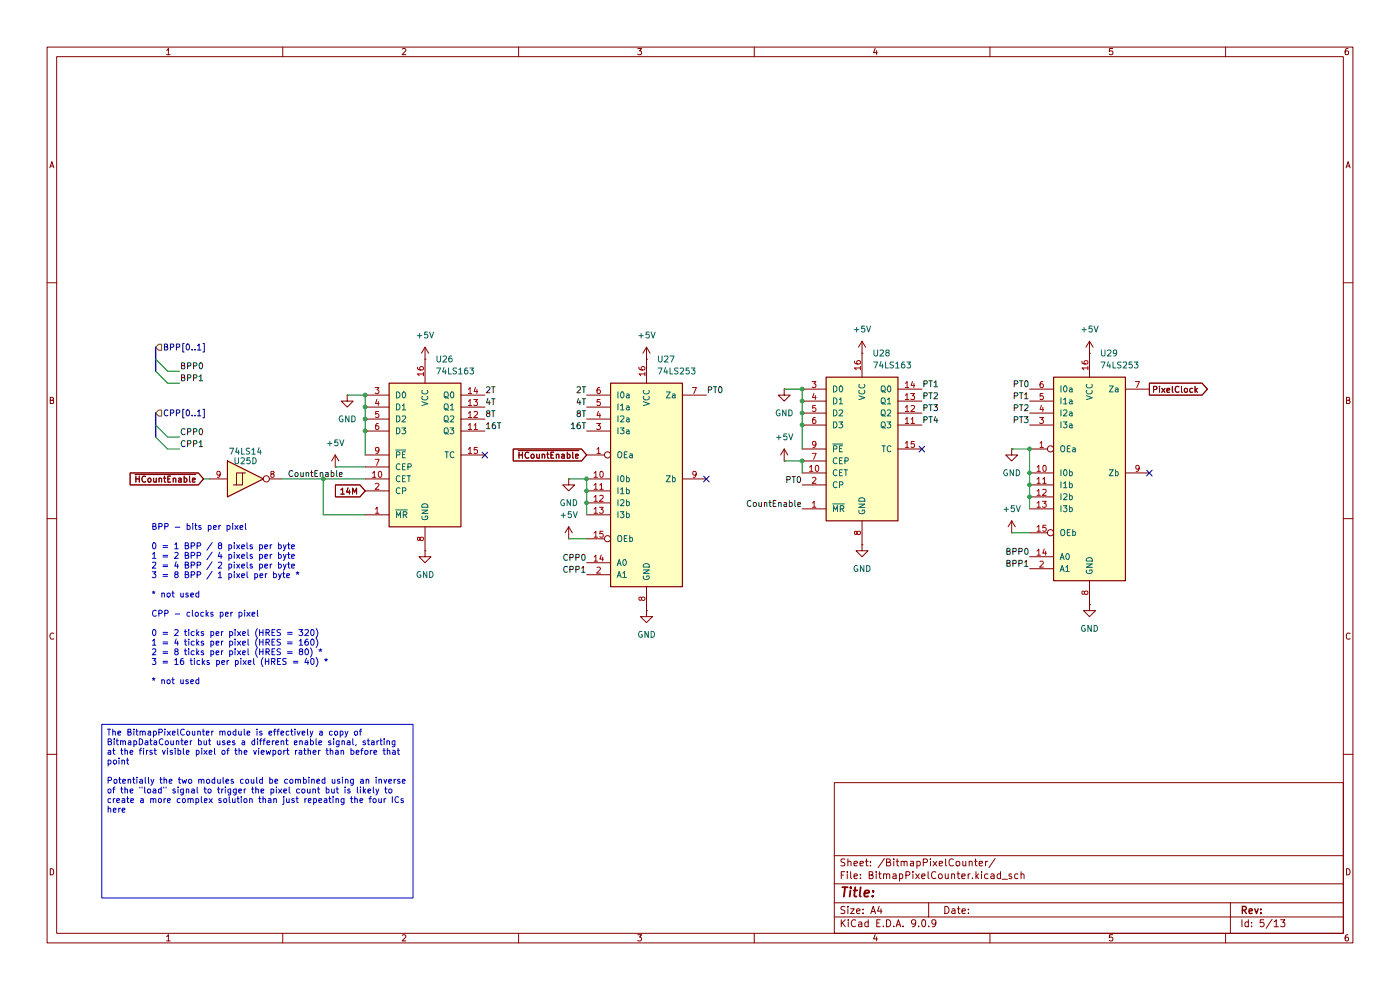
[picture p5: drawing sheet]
(kicad_sch
 (version 20250114)
 (generator "eeschema")
 (generator_version "9.0")
 (paper "A4")
 (lib_symbols
  (symbol "74xx:74LS14"
   (pin_names
    (offset 1.016)) (exclude_from_sim no) (in_bom yes) (on_board yes)
   (property "Reference" "U" (at 0 1.27 0) (effects (font (size 1.27 1.27))))
   (property "Value" "74LS14" (at 0 -1.27 0) (effects (font (size 1.27 1.27))))
   (property "Footprint" "" (at 0 0 0) (effects (font (size 1.27 1.27)) (hide yes)))
   (property "Datasheet" "http://www.ti.com/lit/gpn/sn74LS14" (at 0 0 0) (effects (font (size 1.27 1.27)) (hide yes)))
   (property "Description" "Hex inverter schmitt trigger" (at 0 0 0) (effects (font (size 1.27 1.27)) (hide yes)))
   (property "ki_locked" "" (at 0 0 0) (effects (font (size 1.27 1.27))))
   (symbol "74LS14_1_0"
    (polyline (pts (xy -3.81 3.81) (xy -3.81 -3.81) (xy 3.81 0) (xy -3.81 3.81)) (stroke (width 0.254) (type default)) (fill (type background)))
    (pin input line (at -7.62 0 0) (length 3.81) (name "~" (effects (font (size 1.27 1.27)))) (number "1" (effects (font (size 1.27 1.27)))))
    (pin output inverted (at 7.62 0 180) (length 3.81) (name "~" (effects (font (size 1.27 1.27)))) (number "2" (effects (font (size 1.27 1.27))))))
   (symbol "74LS14_1_1"
    (polyline (pts (xy -2.54 -1.27) (xy -0.635 -1.27) (xy -0.635 1.27) (xy 0 1.27)) (stroke (width 0) (type default)) (fill (type none)))
    (polyline (pts (xy -1.905 -1.27) (xy -1.905 1.27) (xy -0.635 1.27)) (stroke (width 0) (type default)) (fill (type none))))
   (symbol "74LS14_2_0"
    (polyline (pts (xy -3.81 3.81) (xy -3.81 -3.81) (xy 3.81 0) (xy -3.81 3.81)) (stroke (width 0.254) (type default)) (fill (type background)))
    (pin input line (at -7.62 0 0) (length 3.81) (name "~" (effects (font (size 1.27 1.27)))) (number "3" (effects (font (size 1.27 1.27)))))
    (pin output inverted (at 7.62 0 180) (length 3.81) (name "~" (effects (font (size 1.27 1.27)))) (number "4" (effects (font (size 1.27 1.27))))))
   (symbol "74LS14_2_1"
    (polyline (pts (xy -2.54 -1.27) (xy -0.635 -1.27) (xy -0.635 1.27) (xy 0 1.27)) (stroke (width 0) (type default)) (fill (type none)))
    (polyline (pts (xy -1.905 -1.27) (xy -1.905 1.27) (xy -0.635 1.27)) (stroke (width 0) (type default)) (fill (type none))))
   (symbol "74LS14_3_0"
    (polyline (pts (xy -3.81 3.81) (xy -3.81 -3.81) (xy 3.81 0) (xy -3.81 3.81)) (stroke (width 0.254) (type default)) (fill (type background)))
    (pin input line (at -7.62 0 0) (length 3.81) (name "~" (effects (font (size 1.27 1.27)))) (number "5" (effects (font (size 1.27 1.27)))))
    (pin output inverted (at 7.62 0 180) (length 3.81) (name "~" (effects (font (size 1.27 1.27)))) (number "6" (effects (font (size 1.27 1.27))))))
   (symbol "74LS14_3_1"
    (polyline (pts (xy -2.54 -1.27) (xy -0.635 -1.27) (xy -0.635 1.27) (xy 0 1.27)) (stroke (width 0) (type default)) (fill (type none)))
    (polyline (pts (xy -1.905 -1.27) (xy -1.905 1.27) (xy -0.635 1.27)) (stroke (width 0) (type default)) (fill (type none))))
   (symbol "74LS14_4_0"
    (polyline (pts (xy -3.81 3.81) (xy -3.81 -3.81) (xy 3.81 0) (xy -3.81 3.81)) (stroke (width 0.254) (type default)) (fill (type background)))
    (pin input line (at -7.62 0 0) (length 3.81) (name "~" (effects (font (size 1.27 1.27)))) (number "9" (effects (font (size 1.27 1.27)))))
    (pin output inverted (at 7.62 0 180) (length 3.81) (name "~" (effects (font (size 1.27 1.27)))) (number "8" (effects (font (size 1.27 1.27))))))
   (symbol "74LS14_4_1"
    (polyline (pts (xy -2.54 -1.27) (xy -0.635 -1.27) (xy -0.635 1.27) (xy 0 1.27)) (stroke (width 0) (type default)) (fill (type none)))
    (polyline (pts (xy -1.905 -1.27) (xy -1.905 1.27) (xy -0.635 1.27)) (stroke (width 0) (type default)) (fill (type none))))
   (symbol "74LS14_5_0"
    (polyline (pts (xy -3.81 3.81) (xy -3.81 -3.81) (xy 3.81 0) (xy -3.81 3.81)) (stroke (width 0.254) (type default)) (fill (type background)))
    (pin input line (at -7.62 0 0) (length 3.81) (name "~" (effects (font (size 1.27 1.27)))) (number "11" (effects (font (size 1.27 1.27)))))
    (pin output inverted (at 7.62 0 180) (length 3.81) (name "~" (effects (font (size 1.27 1.27)))) (number "10" (effects (font (size 1.27 1.27))))))
   (symbol "74LS14_5_1"
    (polyline (pts (xy -2.54 -1.27) (xy -0.635 -1.27) (xy -0.635 1.27) (xy 0 1.27)) (stroke (width 0) (type default)) (fill (type none)))
    (polyline (pts (xy -1.905 -1.27) (xy -1.905 1.27) (xy -0.635 1.27)) (stroke (width 0) (type default)) (fill (type none))))
   (symbol "74LS14_6_0"
    (polyline (pts (xy -3.81 3.81) (xy -3.81 -3.81) (xy 3.81 0) (xy -3.81 3.81)) (stroke (width 0.254) (type default)) (fill (type background)))
    (pin input line (at -7.62 0 0) (length 3.81) (name "~" (effects (font (size 1.27 1.27)))) (number "13" (effects (font (size 1.27 1.27)))))
    (pin output inverted (at 7.62 0 180) (length 3.81) (name "~" (effects (font (size 1.27 1.27)))) (number "12" (effects (font (size 1.27 1.27))))))
   (symbol "74LS14_6_1"
    (polyline (pts (xy -2.54 -1.27) (xy -0.635 -1.27) (xy -0.635 1.27) (xy 0 1.27)) (stroke (width 0) (type default)) (fill (type none)))
    (polyline (pts (xy -1.905 -1.27) (xy -1.905 1.27) (xy -0.635 1.27)) (stroke (width 0) (type default)) (fill (type none))))
   (symbol "74LS14_7_0"
    (pin power_in line (at 0 12.7 270) (length 5.08) (name "VCC" (effects (font (size 1.27 1.27)))) (number "14" (effects (font (size 1.27 1.27)))))
    (pin power_in line (at 0 -12.7 90) (length 5.08) (name "GND" (effects (font (size 1.27 1.27)))) (number "7" (effects (font (size 1.27 1.27))))))
   (symbol "74LS14_7_1"
    (rectangle (start -5.08 7.62) (end 5.08 -7.62) (stroke (width 0.254) (type default)) (fill (type background))))
   (embedded_fonts no))
  (symbol "74xx:74LS163"
   (pin_names
    (offset 1.016)) (exclude_from_sim no) (in_bom yes) (on_board yes)
   (property "Reference" "U" (at -7.62 16.51 0) (effects (font (size 1.27 1.27))))
   (property "Value" "74LS163" (at -7.62 -16.51 0) (effects (font (size 1.27 1.27))))
   (property "Footprint" "" (at 0 0 0) (effects (font (size 1.27 1.27)) (hide yes)))
   (property "Datasheet" "http://www.ti.com/lit/gpn/sn74LS163" (at 0 0 0) (effects (font (size 1.27 1.27)) (hide yes)))
   (property "Description" "Synchronous 4-bit programmable binary Counter" (at 0 0 0) (effects (font (size 1.27 1.27)) (hide yes)))
   (property "ki_locked" "" (at 0 0 0) (effects (font (size 1.27 1.27))))
   (symbol "74LS163_1_0"
    (pin input line (at -12.7 12.7 0) (length 5.08) (name "D0" (effects (font (size 1.27 1.27)))) (number "3" (effects (font (size 1.27 1.27)))))
    (pin input line (at -12.7 10.16 0) (length 5.08) (name "D1" (effects (font (size 1.27 1.27)))) (number "4" (effects (font (size 1.27 1.27)))))
    (pin input line (at -12.7 7.62 0) (length 5.08) (name "D2" (effects (font (size 1.27 1.27)))) (number "5" (effects (font (size 1.27 1.27)))))
    (pin input line (at -12.7 5.08 0) (length 5.08) (name "D3" (effects (font (size 1.27 1.27)))) (number "6" (effects (font (size 1.27 1.27)))))
    (pin input line (at -12.7 0 0) (length 5.08) (name "~{PE}" (effects (font (size 1.27 1.27)))) (number "9" (effects (font (size 1.27 1.27)))))
    (pin input line (at -12.7 -2.54 0) (length 5.08) (name "CEP" (effects (font (size 1.27 1.27)))) (number "7" (effects (font (size 1.27 1.27)))))
    (pin input line (at -12.7 -5.08 0) (length 5.08) (name "CET" (effects (font (size 1.27 1.27)))) (number "10" (effects (font (size 1.27 1.27)))))
    (pin input line (at -12.7 -7.62 0) (length 5.08) (name "CP" (effects (font (size 1.27 1.27)))) (number "2" (effects (font (size 1.27 1.27)))))
    (pin input line (at -12.7 -12.7 0) (length 5.08) (name "~{MR}" (effects (font (size 1.27 1.27)))) (number "1" (effects (font (size 1.27 1.27)))))
    (pin power_in line (at 0 20.32 270) (length 5.08) (name "VCC" (effects (font (size 1.27 1.27)))) (number "16" (effects (font (size 1.27 1.27)))))
    (pin power_in line (at 0 -20.32 90) (length 5.08) (name "GND" (effects (font (size 1.27 1.27)))) (number "8" (effects (font (size 1.27 1.27)))))
    (pin output line (at 12.7 12.7 180) (length 5.08) (name "Q0" (effects (font (size 1.27 1.27)))) (number "14" (effects (font (size 1.27 1.27)))))
    (pin output line (at 12.7 10.16 180) (length 5.08) (name "Q1" (effects (font (size 1.27 1.27)))) (number "13" (effects (font (size 1.27 1.27)))))
    (pin output line (at 12.7 7.62 180) (length 5.08) (name "Q2" (effects (font (size 1.27 1.27)))) (number "12" (effects (font (size 1.27 1.27)))))
    (pin output line (at 12.7 5.08 180) (length 5.08) (name "Q3" (effects (font (size 1.27 1.27)))) (number "11" (effects (font (size 1.27 1.27)))))
    (pin output line (at 12.7 0 180) (length 5.08) (name "TC" (effects (font (size 1.27 1.27)))) (number "15" (effects (font (size 1.27 1.27))))))
   (symbol "74LS163_1_1"
    (rectangle (start -7.62 15.24) (end 7.62 -15.24) (stroke (width 0.254) (type default)) (fill (type background))))
   (embedded_fonts no))
  (symbol "74xx:74LS253"
   (pin_names
    (offset 1.016)) (exclude_from_sim no) (in_bom yes) (on_board yes)
   (property "Reference" "U" (at -7.62 21.59 0) (effects (font (size 1.27 1.27))))
   (property "Value" "74LS253" (at -7.62 -24.13 0) (effects (font (size 1.27 1.27))))
   (property "Footprint" "" (at 0 0 0) (effects (font (size 1.27 1.27)) (hide yes)))
   (property "Datasheet" "http://www.ti.com/lit/gpn/sn74LS253" (at 0 0 0) (effects (font (size 1.27 1.27)) (hide yes)))
   (property "Description" "Dual Multiplexer 4 to 1, 3-State Outputs" (at 0 0 0) (effects (font (size 1.27 1.27)) (hide yes)))
   (property "ki_locked" "" (at 0 0 0) (effects (font (size 1.27 1.27))))
   (symbol "74LS253_1_0"
    (pin input line (at -12.7 17.78 0) (length 5.08) (name "I0a" (effects (font (size 1.27 1.27)))) (number "6" (effects (font (size 1.27 1.27)))))
    (pin input line (at -12.7 15.24 0) (length 5.08) (name "I1a" (effects (font (size 1.27 1.27)))) (number "5" (effects (font (size 1.27 1.27)))))
    (pin input line (at -12.7 12.7 0) (length 5.08) (name "I2a" (effects (font (size 1.27 1.27)))) (number "4" (effects (font (size 1.27 1.27)))))
    (pin input line (at -12.7 10.16 0) (length 5.08) (name "I3a" (effects (font (size 1.27 1.27)))) (number "3" (effects (font (size 1.27 1.27)))))
    (pin input inverted (at -12.7 5.08 0) (length 5.08) (name "OEa" (effects (font (size 1.27 1.27)))) (number "1" (effects (font (size 1.27 1.27)))))
    (pin input line (at -12.7 0 0) (length 5.08) (name "I0b" (effects (font (size 1.27 1.27)))) (number "10" (effects (font (size 1.27 1.27)))))
    (pin input line (at -12.7 -2.54 0) (length 5.08) (name "I1b" (effects (font (size 1.27 1.27)))) (number "11" (effects (font (size 1.27 1.27)))))
    (pin input line (at -12.7 -5.08 0) (length 5.08) (name "I2b" (effects (font (size 1.27 1.27)))) (number "12" (effects (font (size 1.27 1.27)))))
    (pin input line (at -12.7 -7.62 0) (length 5.08) (name "I3b" (effects (font (size 1.27 1.27)))) (number "13" (effects (font (size 1.27 1.27)))))
    (pin input inverted (at -12.7 -12.7 0) (length 5.08) (name "OEb" (effects (font (size 1.27 1.27)))) (number "15" (effects (font (size 1.27 1.27)))))
    (pin input line (at -12.7 -17.78 0) (length 5.08) (name "A0" (effects (font (size 1.27 1.27)))) (number "14" (effects (font (size 1.27 1.27)))))
    (pin input line (at -12.7 -20.32 0) (length 5.08) (name "A1" (effects (font (size 1.27 1.27)))) (number "2" (effects (font (size 1.27 1.27)))))
    (pin power_in line (at 0 25.4 270) (length 5.08) (name "VCC" (effects (font (size 1.27 1.27)))) (number "16" (effects (font (size 1.27 1.27)))))
    (pin power_in line (at 0 -27.94 90) (length 5.08) (name "GND" (effects (font (size 1.27 1.27)))) (number "8" (effects (font (size 1.27 1.27)))))
    (pin tri_state line (at 12.7 17.78 180) (length 5.08) (name "Za" (effects (font (size 1.27 1.27)))) (number "7" (effects (font (size 1.27 1.27)))))
    (pin tri_state line (at 12.7 0 180) (length 5.08) (name "Zb" (effects (font (size 1.27 1.27)))) (number "9" (effects (font (size 1.27 1.27))))))
   (symbol "74LS253_1_1"
    (rectangle (start -7.62 20.32) (end 7.62 -22.86) (stroke (width 0.254) (type default)) (fill (type background))))
   (embedded_fonts no))
  (symbol "power:+5V"
   (power)
   (pin_numbers (hide yes))
   (pin_names
    (offset 0) (hide yes)) (exclude_from_sim no) (in_bom yes) (on_board yes)
   (property "Reference" "#PWR" (at 0 -3.81 0) (effects (font (size 1.27 1.27)) (hide yes)))
   (property "Value" "+5V" (at 0 3.556 0) (effects (font (size 1.27 1.27))))
   (property "Footprint" "" (at 0 0 0) (effects (font (size 1.27 1.27)) (hide yes)))
   (property "Datasheet" "" (at 0 0 0) (effects (font (size 1.27 1.27)) (hide yes)))
   (property "Description" "Power symbol creates a global label with name \"+5V\"" (at 0 0 0) (effects (font (size 1.27 1.27)) (hide yes)))
   (symbol "+5V_0_1"
    (polyline (pts (xy -0.762 1.27) (xy 0 2.54)) (stroke (width 0) (type default)) (fill (type none)))
    (polyline (pts (xy 0 2.54) (xy 0.762 1.27)) (stroke (width 0) (type default)) (fill (type none)))
    (polyline (pts (xy 0 0) (xy 0 2.54)) (stroke (width 0) (type default)) (fill (type none))))
   (symbol "+5V_1_1"
    (pin power_in line (at 0 0 90) (length 0) (name "~" (effects (font (size 1.27 1.27)))) (number "1" (effects (font (size 1.27 1.27))))))
   (embedded_fonts no))
  (symbol "power:GND"
   (power)
   (pin_numbers (hide yes))
   (pin_names
    (offset 0) (hide yes)) (exclude_from_sim no) (in_bom yes) (on_board yes)
   (property "Reference" "#PWR" (at 0 -6.35 0) (effects (font (size 1.27 1.27)) (hide yes)))
   (property "Value" "GND" (at 0 -3.81 0) (effects (font (size 1.27 1.27))))
   (property "Footprint" "" (at 0 0 0) (effects (font (size 1.27 1.27)) (hide yes)))
   (property "Datasheet" "" (at 0 0 0) (effects (font (size 1.27 1.27)) (hide yes)))
   (property "Description" "Power symbol creates a global label with name \"GND\" , ground" (at 0 0 0) (effects (font (size 1.27 1.27)) (hide yes)))
   (symbol "GND_0_1"
    (polyline (pts (xy 0 0) (xy 0 -1.27) (xy 1.27 -1.27) (xy 0 -2.54) (xy -1.27 -1.27) (xy 0 -1.27)) (stroke (width 0) (type default)) (fill (type none))))
   (symbol "GND_1_1"
    (pin power_in line (at 0 0 270) (length 0) (name "~" (effects (font (size 1.27 1.27)))) (number "1" (effects (font (size 1.27 1.27))))))
   (embedded_fonts no)))
 (text "BPP - bits per pixel\n\n0 = 1 BPP / 8 pixels per byte\n1 = 2 BPP / 4 pixels per byte\n2 = 4 BPP / 2 pixels per byte\n3 = 8 BPP / 1 pixel per byte *\n\n* not used\n\nCPP - clocks per pixel\n\n0 = 2 ticks per pixel (HRES = 320)\n1 = 4 ticks per pixel (HRES = 160)\n2 = 8 ticks per pixel (HRES = 80) *\n3 = 16 ticks per pixel (HRES = 40) *\n\n* not used"
  (exclude_from_sim no)
  (at 32.004 111.252 0)
  (effects (font (size 1.27 1.27)) (justify left top)))
 (text_box "The BitmapPixelCounter module is effectively a copy of BitmapDataCounter but uses a different enable signal, starting at the first visible pixel of the viewport rather than before that point\n\nPotentially the two modules could be combined using an inverse of the \"load\" signal to trigger the pixel count but is likely to create a more complex solution than just repeating the four ICs here"
  (exclude_from_sim no)
  (at 21.59 153.67 0)
  (size 66.04 36.83)
  (margins 0.9525 0.9525 0.9525 0.9525)
  (stroke (width 0) (type solid))
  (fill (type color) (color 255 255 255 1))
  (effects (font (size 1.27 1.27)) (justify left top)))
 (junction
  (at 124.46 106.68)
  (diameter 0)
  (color 0 0 0 0))
 (junction
  (at 68.58 101.6)
  (diameter 0)
  (color 0 0 0 0))
 (junction
  (at 170.18 90.17)
  (diameter 0)
  (color 0 0 0 0))
 (junction
  (at 77.47 86.36)
  (diameter 0)
  (color 0 0 0 0))
 (junction
  (at 218.44 102.87)
  (diameter 0)
  (color 0 0 0 0))
 (junction
  (at 170.18 85.09)
  (diameter 0)
  (color 0 0 0 0))
 (junction
  (at 77.47 83.82)
  (diameter 0)
  (color 0 0 0 0))
 (junction
  (at 170.18 82.55)
  (diameter 0)
  (color 0 0 0 0))
 (junction
  (at 124.46 104.14)
  (diameter 0)
  (color 0 0 0 0))
 (junction
  (at 218.44 105.41)
  (diameter 0)
  (color 0 0 0 0))
 (junction
  (at 170.18 97.79)
  (diameter 0)
  (color 0 0 0 0))
 (junction
  (at 77.47 88.9)
  (diameter 0)
  (color 0 0 0 0))
 (junction
  (at 218.44 95.25)
  (diameter 0)
  (color 0 0 0 0))
 (junction
  (at 124.46 101.6)
  (diameter 0)
  (color 0 0 0 0))
 (junction
  (at 77.47 91.44)
  (diameter 0)
  (color 0 0 0 0))
 (junction
  (at 218.44 100.33)
  (diameter 0)
  (color 0 0 0 0))
 (junction
  (at 170.18 87.63)
  (diameter 0)
  (color 0 0 0 0))
 (no_connect
  (at 102.87 96.52))
 (no_connect
  (at 149.86 101.6))
 (no_connect
  (at 243.84 100.33))
 (no_connect
  (at 195.58 95.25))
 (bus_entry
  (at 33.02 78.74)
  (size 2.54 2.54)
  (stroke (width 0) (type default)))
 (bus_entry
  (at 33.02 90.17)
  (size 2.54 2.54)
  (stroke (width 0) (type default)))
 (bus_entry
  (at 33.02 92.71)
  (size 2.54 2.54)
  (stroke (width 0) (type default)))
 (bus_entry
  (at 33.02 76.2)
  (size 2.54 2.54)
  (stroke (width 0) (type default)))
 (wire
  (pts (xy 170.18 87.63) (xy 170.18 90.17))
  (stroke (width 0) (type default)))
 (wire
  (pts (xy 71.12 99.06) (xy 77.47 99.06))
  (stroke (width 0) (type default)))
 (wire
  (pts (xy 214.63 95.25) (xy 218.44 95.25))
  (stroke (width 0) (type default)))
 (wire
  (pts (xy 170.18 90.17) (xy 170.18 95.25))
  (stroke (width 0) (type default)))
 (wire
  (pts (xy 124.46 104.14) (xy 124.46 106.68))
  (stroke (width 0) (type default)))
 (wire
  (pts (xy 68.58 109.22) (xy 77.47 109.22))
  (stroke (width 0) (type default)))
 (wire
  (pts (xy 170.18 82.55) (xy 170.18 85.09))
  (stroke (width 0) (type default)))
 (wire
  (pts (xy 68.58 101.6) (xy 68.58 109.22))
  (stroke (width 0) (type default)))
 (wire
  (pts (xy 77.47 91.44) (xy 77.47 96.52))
  (stroke (width 0) (type default)))
 (wire
  (pts (xy 214.63 113.03) (xy 218.44 113.03))
  (stroke (width 0) (type default)))
 (bus
  (pts (xy 33.02 76.2) (xy 33.02 78.74))
  (stroke (width 0) (type default)))
 (wire
  (pts (xy 35.56 78.74) (xy 38.1 78.74))
  (stroke (width 0) (type default)))
 (wire
  (pts (xy 35.56 95.25) (xy 38.1 95.25))
  (stroke (width 0) (type default)))
 (wire
  (pts (xy 218.44 102.87) (xy 218.44 105.41))
  (stroke (width 0) (type default)))
 (wire
  (pts (xy 120.65 101.6) (xy 124.46 101.6))
  (stroke (width 0) (type default)))
 (wire
  (pts (xy 170.18 97.79) (xy 170.18 100.33))
  (stroke (width 0) (type default)))
 (bus
  (pts (xy 33.02 73.66) (xy 33.02 76.2))
  (stroke (width 0) (type default)))
 (wire
  (pts (xy 35.56 92.71) (xy 38.1 92.71))
  (stroke (width 0) (type default)))
 (bus
  (pts (xy 33.02 90.17) (xy 33.02 92.71))
  (stroke (width 0) (type default)))
 (wire
  (pts (xy 218.44 100.33) (xy 218.44 102.87))
  (stroke (width 0) (type default)))
 (wire
  (pts (xy 77.47 88.9) (xy 77.47 91.44))
  (stroke (width 0) (type default)))
 (wire
  (pts (xy 170.18 85.09) (xy 170.18 87.63))
  (stroke (width 0) (type default)))
 (wire
  (pts (xy 124.46 101.6) (xy 124.46 104.14))
  (stroke (width 0) (type default)))
 (wire
  (pts (xy 59.69 101.6) (xy 68.58 101.6))
  (stroke (width 0) (type default)))
 (wire
  (pts (xy 43.18 101.6) (xy 44.45 101.6))
  (stroke (width 0) (type default)))
 (wire
  (pts (xy 166.37 97.79) (xy 170.18 97.79))
  (stroke (width 0) (type default)))
 (wire
  (pts (xy 218.44 105.41) (xy 218.44 107.95))
  (stroke (width 0) (type default)))
 (wire
  (pts (xy 124.46 106.68) (xy 124.46 109.22))
  (stroke (width 0) (type default)))
 (wire
  (pts (xy 166.37 82.55) (xy 170.18 82.55))
  (stroke (width 0) (type default)))
 (wire
  (pts (xy 218.44 95.25) (xy 218.44 100.33))
  (stroke (width 0) (type default)))
 (wire
  (pts (xy 68.58 101.6) (xy 77.47 101.6))
  (stroke (width 0) (type default)))
 (wire
  (pts (xy 35.56 81.28) (xy 38.1 81.28))
  (stroke (width 0) (type default)))
 (wire
  (pts (xy 120.65 114.3) (xy 124.46 114.3))
  (stroke (width 0) (type default)))
 (wire
  (pts (xy 73.66 83.82) (xy 77.47 83.82))
  (stroke (width 0) (type default)))
 (wire
  (pts (xy 77.47 86.36) (xy 77.47 88.9))
  (stroke (width 0) (type default)))
 (wire
  (pts (xy 77.47 83.82) (xy 77.47 86.36))
  (stroke (width 0) (type default)))
 (bus
  (pts (xy 33.02 87.63) (xy 33.02 90.17))
  (stroke (width 0) (type default)))
 (label "BPP1"
  (at 218.44 120.65 180)
  (effects (font (size 1.27 1.27)) (justify right bottom)))
 (label "PT2"
  (at 218.44 87.63 180)
  (effects (font (size 1.27 1.27)) (justify right bottom)))
 (label "4T"
  (at 102.87 86.36 0)
  (effects (font (size 1.27 1.27)) (justify left bottom)))
 (label "16T"
  (at 102.87 91.44 0)
  (effects (font (size 1.27 1.27)) (justify left bottom)))
 (label "CPP0"
  (at 124.46 119.38 180)
  (effects (font (size 1.27 1.27)) (justify right bottom)))
 (label "CountEnable"
  (at 60.96 101.6 0)
  (effects (font (size 1.27 1.27)) (justify left bottom)))
 (label "PT0"
  (at 218.44 82.55 180)
  (effects (font (size 1.27 1.27)) (justify right bottom)))
 (label "BPP0"
  (at 38.1 78.74 0)
  (effects (font (size 1.27 1.27)) (justify left bottom)))
 (label "8T"
  (at 102.87 88.9 0)
  (effects (font (size 1.27 1.27)) (justify left bottom)))
 (label "PT1"
  (at 195.58 82.55 0)
  (effects (font (size 1.27 1.27)) (justify left bottom)))
 (label "PT2"
  (at 195.58 85.09 0)
  (effects (font (size 1.27 1.27)) (justify left bottom)))
 (label "BPP0"
  (at 218.44 118.11 180)
  (effects (font (size 1.27 1.27)) (justify right bottom)))
 (label "PT1"
  (at 218.44 85.09 180)
  (effects (font (size 1.27 1.27)) (justify right bottom)))
 (label "CPP0"
  (at 38.1 92.71 0)
  (effects (font (size 1.27 1.27)) (justify left bottom)))
 (label "4T"
  (at 124.46 86.36 180)
  (effects (font (size 1.27 1.27)) (justify right bottom)))
 (label "8T"
  (at 124.46 88.9 180)
  (effects (font (size 1.27 1.27)) (justify right bottom)))
 (label "PT3"
  (at 195.58 87.63 0)
  (effects (font (size 1.27 1.27)) (justify left bottom)))
 (label "PT4"
  (at 195.58 90.17 0)
  (effects (font (size 1.27 1.27)) (justify left bottom)))
 (label "CountEnable"
  (at 170.18 107.95 180)
  (effects (font (size 1.27 1.27)) (justify right bottom)))
 (label "PT0"
  (at 149.86 83.82 0)
  (effects (font (size 1.27 1.27)) (justify left bottom)))
 (label "2T"
  (at 102.87 83.82 0)
  (effects (font (size 1.27 1.27)) (justify left bottom)))
 (label "PT3"
  (at 218.44 90.17 180)
  (effects (font (size 1.27 1.27)) (justify right bottom)))
 (label "CPP1"
  (at 38.1 95.25 0)
  (effects (font (size 1.27 1.27)) (justify left bottom)))
 (label "CPP1"
  (at 124.46 121.92 180)
  (effects (font (size 1.27 1.27)) (justify right bottom)))
 (label "2T"
  (at 124.46 83.82 180)
  (effects (font (size 1.27 1.27)) (justify right bottom)))
 (label "BPP1"
  (at 38.1 81.28 0)
  (effects (font (size 1.27 1.27)) (justify left bottom)))
 (label "16T"
  (at 124.46 91.44 180)
  (effects (font (size 1.27 1.27)) (justify right bottom)))
 (label "PT0"
  (at 170.18 102.87 180)
  (effects (font (size 1.27 1.27)) (justify right bottom)))
 (global_label "PixelClock"
  (shape output)
  (at 243.84 82.55 0)
  (fields_autoplaced yes)
  (effects (font (size 1.27 1.27)) (justify left))
  (property "Intersheetrefs" "${INTERSHEET_REFS}" (at 256.6828 82.55 0) (effects (font (size 1.27 1.27)) (justify left) (hide yes))))
 (global_label "~{HCountEnable}"
  (shape input)
  (at 124.46 96.52 180)
  (fields_autoplaced yes)
  (effects (font (size 1.27 1.27)) (justify right))
  (property "Intersheetrefs" "${INTERSHEET_REFS}" (at 108.3518 96.52 0) (effects (font (size 1.27 1.27)) (justify right) (hide yes))))
 (global_label "~{HCountEnable}"
  (shape input)
  (at 43.18 101.6 180)
  (fields_autoplaced yes)
  (effects (font (size 1.27 1.27)) (justify right))
  (property "Intersheetrefs" "${INTERSHEET_REFS}" (at 27.0718 101.6 0) (effects (font (size 1.27 1.27)) (justify right) (hide yes))))
 (global_label "14M"
  (shape input)
  (at 77.47 104.14 180)
  (fields_autoplaced yes)
  (effects (font (size 1.27 1.27)) (justify right))
  (property "Intersheetrefs" "${INTERSHEET_REFS}" (at 70.6144 104.14 0) (effects (font (size 1.27 1.27)) (justify right) (hide yes))))
 (hierarchical_label "BPP[0..1]"
  (shape input)
  (at 33.02 73.66 0)
  (effects (font (size 1.27 1.27)) (justify left)))
 (hierarchical_label "CPP[0..1]"
  (shape input)
  (at 33.02 87.63 0)
  (effects (font (size 1.27 1.27)) (justify left)))
 (symbol
  (lib_id "74xx:74LS14")
  (at 52.07 101.6 0)
  (unit 4)
  (exclude_from_sim no)
  (in_bom yes)
  (on_board yes)
  (dnp no)
  (property "Reference" "U25" (at 52.07 97.79 0) (effects (font (size 1.27 1.27))))
  (property "Value" "74LS14" (at 52.07 95.758 0) (effects (font (size 1.27 1.27))))
  (property "Footprint" "Package_SO:SO-14_3.9x8.65mm_P1.27mm" (at 52.07 101.6 0) (effects (font (size 1.27 1.27)) (hide yes)))
  (property "Datasheet" "http://www.ti.com/lit/gpn/sn74LS14" (at 52.07 101.6 0) (effects (font (size 1.27 1.27)) (hide yes)))
  (property "Description" "Hex inverter schmitt trigger" (at 52.07 101.6 0) (effects (font (size 1.27 1.27)) (hide yes)))
  (pin "6")
  (pin "12")
  (pin "10")
  (pin "7")
  (pin "14")
  (pin "8")
  (pin "13")
  (pin "2")
  (pin "1")
  (pin "4")
  (pin "3")
  (pin "5")
  (pin "11")
  (pin "9"))
 (symbol
  (lib_id "power:+5V")
  (at 137.16 76.2 0)
  (unit 1)
  (exclude_from_sim no)
  (in_bom yes)
  (on_board yes)
  (dnp no)
  (fields_autoplaced yes)
  (property "Reference" "#PWR077" (at 137.16 80.01 0) (effects (font (size 1.27 1.27)) (hide yes)))
  (property "Value" "+5V" (at 137.16 71.12 0) (effects (font (size 1.27 1.27))))
  (property "Footprint" "" (at 137.16 76.2 0) (effects (font (size 1.27 1.27)) (hide yes)))
  (property "Datasheet" "" (at 137.16 76.2 0) (effects (font (size 1.27 1.27)) (hide yes)))
  (property "Description" "Power symbol creates a global label with name \"+5V\"" (at 137.16 76.2 0) (effects (font (size 1.27 1.27)) (hide yes)))
  (pin "1"))
 (symbol
  (lib_id "power:+5V")
  (at 182.88 74.93 0)
  (unit 1)
  (exclude_from_sim no)
  (in_bom yes)
  (on_board yes)
  (dnp no)
  (fields_autoplaced yes)
  (property "Reference" "#PWR081" (at 182.88 78.74 0) (effects (font (size 1.27 1.27)) (hide yes)))
  (property "Value" "+5V" (at 182.88 69.85 0) (effects (font (size 1.27 1.27))))
  (property "Footprint" "" (at 182.88 74.93 0) (effects (font (size 1.27 1.27)) (hide yes)))
  (property "Datasheet" "" (at 182.88 74.93 0) (effects (font (size 1.27 1.27)) (hide yes)))
  (property "Description" "Power symbol creates a global label with name \"+5V\"" (at 182.88 74.93 0) (effects (font (size 1.27 1.27)) (hide yes)))
  (pin "1"))
 (symbol
  (lib_id "power:GND")
  (at 137.16 129.54 0)
  (unit 1)
  (exclude_from_sim no)
  (in_bom yes)
  (on_board yes)
  (dnp no)
  (fields_autoplaced yes)
  (property "Reference" "#PWR078" (at 137.16 135.89 0) (effects (font (size 1.27 1.27)) (hide yes)))
  (property "Value" "GND" (at 137.16 134.62 0) (effects (font (size 1.27 1.27))))
  (property "Footprint" "" (at 137.16 129.54 0) (effects (font (size 1.27 1.27)) (hide yes)))
  (property "Datasheet" "" (at 137.16 129.54 0) (effects (font (size 1.27 1.27)) (hide yes)))
  (property "Description" "Power symbol creates a global label with name \"GND\" , ground" (at 137.16 129.54 0) (effects (font (size 1.27 1.27)) (hide yes)))
  (pin "1"))
 (symbol
  (lib_id "power:+5V")
  (at 231.14 74.93 0)
  (unit 1)
  (exclude_from_sim no)
  (in_bom yes)
  (on_board yes)
  (dnp no)
  (fields_autoplaced yes)
  (property "Reference" "#PWR085" (at 231.14 78.74 0) (effects (font (size 1.27 1.27)) (hide yes)))
  (property "Value" "+5V" (at 231.14 69.85 0) (effects (font (size 1.27 1.27))))
  (property "Footprint" "" (at 231.14 74.93 0) (effects (font (size 1.27 1.27)) (hide yes)))
  (property "Datasheet" "" (at 231.14 74.93 0) (effects (font (size 1.27 1.27)) (hide yes)))
  (property "Description" "Power symbol creates a global label with name \"+5V\"" (at 231.14 74.93 0) (effects (font (size 1.27 1.27)) (hide yes)))
  (pin "1"))
 (symbol
  (lib_id "power:GND")
  (at 231.14 128.27 0)
  (unit 1)
  (exclude_from_sim no)
  (in_bom yes)
  (on_board yes)
  (dnp no)
  (fields_autoplaced yes)
  (property "Reference" "#PWR086" (at 231.14 134.62 0) (effects (font (size 1.27 1.27)) (hide yes)))
  (property "Value" "GND" (at 231.14 133.35 0) (effects (font (size 1.27 1.27))))
  (property "Footprint" "" (at 231.14 128.27 0) (effects (font (size 1.27 1.27)) (hide yes)))
  (property "Datasheet" "" (at 231.14 128.27 0) (effects (font (size 1.27 1.27)) (hide yes)))
  (property "Description" "Power symbol creates a global label with name \"GND\" , ground" (at 231.14 128.27 0) (effects (font (size 1.27 1.27)) (hide yes)))
  (pin "1"))
 (symbol
  (lib_id "power:+5V")
  (at 166.37 97.79 0)
  (unit 1)
  (exclude_from_sim no)
  (in_bom yes)
  (on_board yes)
  (dnp no)
  (fields_autoplaced yes)
  (property "Reference" "#PWR080" (at 166.37 101.6 0) (effects (font (size 1.27 1.27)) (hide yes)))
  (property "Value" "+5V" (at 166.37 92.71 0) (effects (font (size 1.27 1.27))))
  (property "Footprint" "" (at 166.37 97.79 0) (effects (font (size 1.27 1.27)) (hide yes)))
  (property "Datasheet" "" (at 166.37 97.79 0) (effects (font (size 1.27 1.27)) (hide yes)))
  (property "Description" "Power symbol creates a global label with name \"+5V\"" (at 166.37 97.79 0) (effects (font (size 1.27 1.27)) (hide yes)))
  (pin "1"))
 (symbol
  (lib_id "power:+5V")
  (at 71.12 99.06 0)
  (unit 1)
  (exclude_from_sim no)
  (in_bom yes)
  (on_board yes)
  (dnp no)
  (fields_autoplaced yes)
  (property "Reference" "#PWR072" (at 71.12 102.87 0) (effects (font (size 1.27 1.27)) (hide yes)))
  (property "Value" "+5V" (at 71.12 93.98 0) (effects (font (size 1.27 1.27))))
  (property "Footprint" "" (at 71.12 99.06 0) (effects (font (size 1.27 1.27)) (hide yes)))
  (property "Datasheet" "" (at 71.12 99.06 0) (effects (font (size 1.27 1.27)) (hide yes)))
  (property "Description" "Power symbol creates a global label with name \"+5V\"" (at 71.12 99.06 0) (effects (font (size 1.27 1.27)) (hide yes)))
  (pin "1"))
 (symbol
  (lib_id "74xx:74LS253")
  (at 231.14 100.33 0)
  (unit 1)
  (exclude_from_sim no)
  (in_bom yes)
  (on_board yes)
  (dnp no)
  (fields_autoplaced yes)
  (property "Reference" "U29" (at 233.2833 74.93 0) (effects (font (size 1.27 1.27)) (justify left)))
  (property "Value" "74LS253" (at 233.2833 77.47 0) (effects (font (size 1.27 1.27)) (justify left)))
  (property "Footprint" "Package_SO:SOIC-16_3.9x9.9mm_P1.27mm" (at 231.14 100.33 0) (effects (font (size 1.27 1.27)) (hide yes)))
  (property "Datasheet" "http://www.ti.com/lit/gpn/sn74LS253" (at 231.14 100.33 0) (effects (font (size 1.27 1.27)) (hide yes)))
  (property "Description" "Dual Multiplexer 4 to 1, 3-State Outputs" (at 231.14 100.33 0) (effects (font (size 1.27 1.27)) (hide yes)))
  (pin "11")
  (pin "10")
  (pin "14")
  (pin "6")
  (pin "12")
  (pin "16")
  (pin "9")
  (pin "8")
  (pin "13")
  (pin "15")
  (pin "5")
  (pin "2")
  (pin "7")
  (pin "1")
  (pin "4")
  (pin "3"))
 (symbol
  (lib_id "power:GND")
  (at 120.65 101.6 0)
  (unit 1)
  (exclude_from_sim no)
  (in_bom yes)
  (on_board yes)
  (dnp no)
  (fields_autoplaced yes)
  (property "Reference" "#PWR076" (at 120.65 107.95 0) (effects (font (size 1.27 1.27)) (hide yes)))
  (property "Value" "GND" (at 120.65 106.68 0) (effects (font (size 1.27 1.27))))
  (property "Footprint" "" (at 120.65 101.6 0) (effects (font (size 1.27 1.27)) (hide yes)))
  (property "Datasheet" "" (at 120.65 101.6 0) (effects (font (size 1.27 1.27)) (hide yes)))
  (property "Description" "Power symbol creates a global label with name \"GND\" , ground" (at 120.65 101.6 0) (effects (font (size 1.27 1.27)) (hide yes)))
  (pin "1"))
 (symbol
  (lib_id "74xx:74LS163")
  (at 182.88 95.25 0)
  (unit 1)
  (exclude_from_sim no)
  (in_bom yes)
  (on_board yes)
  (dnp no)
  (fields_autoplaced yes)
  (property "Reference" "U28" (at 185.0233 74.93 0) (effects (font (size 1.27 1.27)) (justify left)))
  (property "Value" "74LS163" (at 185.0233 77.47 0) (effects (font (size 1.27 1.27)) (justify left)))
  (property "Footprint" "Package_SO:SOIC-16_3.9x9.9mm_P1.27mm" (at 182.88 95.25 0) (effects (font (size 1.27 1.27)) (hide yes)))
  (property "Datasheet" "http://www.ti.com/lit/gpn/sn74LS163" (at 182.88 95.25 0) (effects (font (size 1.27 1.27)) (hide yes)))
  (property "Description" "Synchronous 4-bit programmable binary Counter" (at 182.88 95.25 0) (effects (font (size 1.27 1.27)) (hide yes)))
  (pin "9")
  (pin "8")
  (pin "5")
  (pin "11")
  (pin "13")
  (pin "6")
  (pin "4")
  (pin "7")
  (pin "10")
  (pin "1")
  (pin "16")
  (pin "3")
  (pin "14")
  (pin "12")
  (pin "2")
  (pin "15"))
 (symbol
  (lib_id "power:GND")
  (at 182.88 115.57 0)
  (unit 1)
  (exclude_from_sim no)
  (in_bom yes)
  (on_board yes)
  (dnp no)
  (fields_autoplaced yes)
  (property "Reference" "#PWR082" (at 182.88 121.92 0) (effects (font (size 1.27 1.27)) (hide yes)))
  (property "Value" "GND" (at 182.88 120.65 0) (effects (font (size 1.27 1.27))))
  (property "Footprint" "" (at 182.88 115.57 0) (effects (font (size 1.27 1.27)) (hide yes)))
  (property "Datasheet" "" (at 182.88 115.57 0) (effects (font (size 1.27 1.27)) (hide yes)))
  (property "Description" "Power symbol creates a global label with name \"GND\" , ground" (at 182.88 115.57 0) (effects (font (size 1.27 1.27)) (hide yes)))
  (pin "1"))
 (symbol
  (lib_id "74xx:74LS253")
  (at 137.16 101.6 0)
  (unit 1)
  (exclude_from_sim no)
  (in_bom yes)
  (on_board yes)
  (dnp no)
  (fields_autoplaced yes)
  (property "Reference" "U27" (at 139.3033 76.2 0) (effects (font (size 1.27 1.27)) (justify left)))
  (property "Value" "74LS253" (at 139.3033 78.74 0) (effects (font (size 1.27 1.27)) (justify left)))
  (property "Footprint" "Package_SO:SOIC-16_3.9x9.9mm_P1.27mm" (at 137.16 101.6 0) (effects (font (size 1.27 1.27)) (hide yes)))
  (property "Datasheet" "http://www.ti.com/lit/gpn/sn74LS253" (at 137.16 101.6 0) (effects (font (size 1.27 1.27)) (hide yes)))
  (property "Description" "Dual Multiplexer 4 to 1, 3-State Outputs" (at 137.16 101.6 0) (effects (font (size 1.27 1.27)) (hide yes)))
  (pin "11")
  (pin "10")
  (pin "14")
  (pin "6")
  (pin "12")
  (pin "16")
  (pin "9")
  (pin "8")
  (pin "13")
  (pin "15")
  (pin "5")
  (pin "2")
  (pin "7")
  (pin "1")
  (pin "4")
  (pin "3"))
 (symbol
  (lib_id "power:+5V")
  (at 214.63 113.03 0)
  (unit 1)
  (exclude_from_sim no)
  (in_bom yes)
  (on_board yes)
  (dnp no)
  (fields_autoplaced yes)
  (property "Reference" "#PWR071" (at 214.63 116.84 0) (effects (font (size 1.27 1.27)) (hide yes)))
  (property "Value" "+5V" (at 214.63 107.95 0) (effects (font (size 1.27 1.27))))
  (property "Footprint" "" (at 214.63 113.03 0) (effects (font (size 1.27 1.27)) (hide yes)))
  (property "Datasheet" "" (at 214.63 113.03 0) (effects (font (size 1.27 1.27)) (hide yes)))
  (property "Description" "Power symbol creates a global label with name \"+5V\"" (at 214.63 113.03 0) (effects (font (size 1.27 1.27)) (hide yes)))
  (pin "1"))
 (symbol
  (lib_id "power:GND")
  (at 214.63 95.25 0)
  (unit 1)
  (exclude_from_sim no)
  (in_bom yes)
  (on_board yes)
  (dnp no)
  (fields_autoplaced yes)
  (property "Reference" "#PWR084" (at 214.63 101.6 0) (effects (font (size 1.27 1.27)) (hide yes)))
  (property "Value" "GND" (at 214.63 100.33 0) (effects (font (size 1.27 1.27))))
  (property "Footprint" "" (at 214.63 95.25 0) (effects (font (size 1.27 1.27)) (hide yes)))
  (property "Datasheet" "" (at 214.63 95.25 0) (effects (font (size 1.27 1.27)) (hide yes)))
  (property "Description" "Power symbol creates a global label with name \"GND\" , ground" (at 214.63 95.25 0) (effects (font (size 1.27 1.27)) (hide yes)))
  (pin "1"))
 (symbol
  (lib_id "power:GND")
  (at 73.66 83.82 0)
  (unit 1)
  (exclude_from_sim no)
  (in_bom yes)
  (on_board yes)
  (dnp no)
  (fields_autoplaced yes)
  (property "Reference" "#PWR073" (at 73.66 90.17 0) (effects (font (size 1.27 1.27)) (hide yes)))
  (property "Value" "GND" (at 73.66 88.9 0) (effects (font (size 1.27 1.27))))
  (property "Footprint" "" (at 73.66 83.82 0) (effects (font (size 1.27 1.27)) (hide yes)))
  (property "Datasheet" "" (at 73.66 83.82 0) (effects (font (size 1.27 1.27)) (hide yes)))
  (property "Description" "Power symbol creates a global label with name \"GND\" , ground" (at 73.66 83.82 0) (effects (font (size 1.27 1.27)) (hide yes)))
  (pin "1"))
 (symbol
  (lib_id "power:GND")
  (at 166.37 82.55 0)
  (unit 1)
  (exclude_from_sim no)
  (in_bom yes)
  (on_board yes)
  (dnp no)
  (fields_autoplaced yes)
  (property "Reference" "#PWR079" (at 166.37 88.9 0) (effects (font (size 1.27 1.27)) (hide yes)))
  (property "Value" "GND" (at 166.37 87.63 0) (effects (font (size 1.27 1.27))))
  (property "Footprint" "" (at 166.37 82.55 0) (effects (font (size 1.27 1.27)) (hide yes)))
  (property "Datasheet" "" (at 166.37 82.55 0) (effects (font (size 1.27 1.27)) (hide yes)))
  (property "Description" "Power symbol creates a global label with name \"GND\" , ground" (at 166.37 82.55 0) (effects (font (size 1.27 1.27)) (hide yes)))
  (pin "1"))
 (symbol
  (lib_id "power:+5V")
  (at 120.65 114.3 0)
  (unit 1)
  (exclude_from_sim no)
  (in_bom yes)
  (on_board yes)
  (dnp no)
  (fields_autoplaced yes)
  (property "Reference" "#PWR083" (at 120.65 118.11 0) (effects (font (size 1.27 1.27)) (hide yes)))
  (property "Value" "+5V" (at 120.65 109.22 0) (effects (font (size 1.27 1.27))))
  (property "Footprint" "" (at 120.65 114.3 0) (effects (font (size 1.27 1.27)) (hide yes)))
  (property "Datasheet" "" (at 120.65 114.3 0) (effects (font (size 1.27 1.27)) (hide yes)))
  (property "Description" "Power symbol creates a global label with name \"+5V\"" (at 120.65 114.3 0) (effects (font (size 1.27 1.27)) (hide yes)))
  (pin "1"))
 (symbol
  (lib_id "74xx:74LS163")
  (at 90.17 96.52 0)
  (unit 1)
  (exclude_from_sim no)
  (in_bom yes)
  (on_board yes)
  (dnp no)
  (fields_autoplaced yes)
  (property "Reference" "U26" (at 92.3133 76.2 0) (effects (font (size 1.27 1.27)) (justify left)))
  (property "Value" "74LS163" (at 92.3133 78.74 0) (effects (font (size 1.27 1.27)) (justify left)))
  (property "Footprint" "Package_SO:SOIC-16_3.9x9.9mm_P1.27mm" (at 90.17 96.52 0) (effects (font (size 1.27 1.27)) (hide yes)))
  (property "Datasheet" "http://www.ti.com/lit/gpn/sn74LS163" (at 90.17 96.52 0) (effects (font (size 1.27 1.27)) (hide yes)))
  (property "Description" "Synchronous 4-bit programmable binary Counter" (at 90.17 96.52 0) (effects (font (size 1.27 1.27)) (hide yes)))
  (pin "9")
  (pin "8")
  (pin "5")
  (pin "11")
  (pin "13")
  (pin "6")
  (pin "4")
  (pin "7")
  (pin "10")
  (pin "1")
  (pin "16")
  (pin "3")
  (pin "14")
  (pin "12")
  (pin "2")
  (pin "15"))
 (symbol
  (lib_id "power:GND")
  (at 90.17 116.84 0)
  (unit 1)
  (exclude_from_sim no)
  (in_bom yes)
  (on_board yes)
  (dnp no)
  (fields_autoplaced yes)
  (property "Reference" "#PWR075" (at 90.17 123.19 0) (effects (font (size 1.27 1.27)) (hide yes)))
  (property "Value" "GND" (at 90.17 121.92 0) (effects (font (size 1.27 1.27))))
  (property "Footprint" "" (at 90.17 116.84 0) (effects (font (size 1.27 1.27)) (hide yes)))
  (property "Datasheet" "" (at 90.17 116.84 0) (effects (font (size 1.27 1.27)) (hide yes)))
  (property "Description" "Power symbol creates a global label with name \"GND\" , ground" (at 90.17 116.84 0) (effects (font (size 1.27 1.27)) (hide yes)))
  (pin "1"))
 (symbol
  (lib_id "power:+5V")
  (at 90.17 76.2 0)
  (unit 1)
  (exclude_from_sim no)
  (in_bom yes)
  (on_board yes)
  (dnp no)
  (fields_autoplaced yes)
  (property "Reference" "#PWR074" (at 90.17 80.01 0) (effects (font (size 1.27 1.27)) (hide yes)))
  (property "Value" "+5V" (at 90.17 71.12 0) (effects (font (size 1.27 1.27))))
  (property "Footprint" "" (at 90.17 76.2 0) (effects (font (size 1.27 1.27)) (hide yes)))
  (property "Datasheet" "" (at 90.17 76.2 0) (effects (font (size 1.27 1.27)) (hide yes)))
  (property "Description" "Power symbol creates a global label with name \"+5V\"" (at 90.17 76.2 0) (effects (font (size 1.27 1.27)) (hide yes)))
  (pin "1")))
